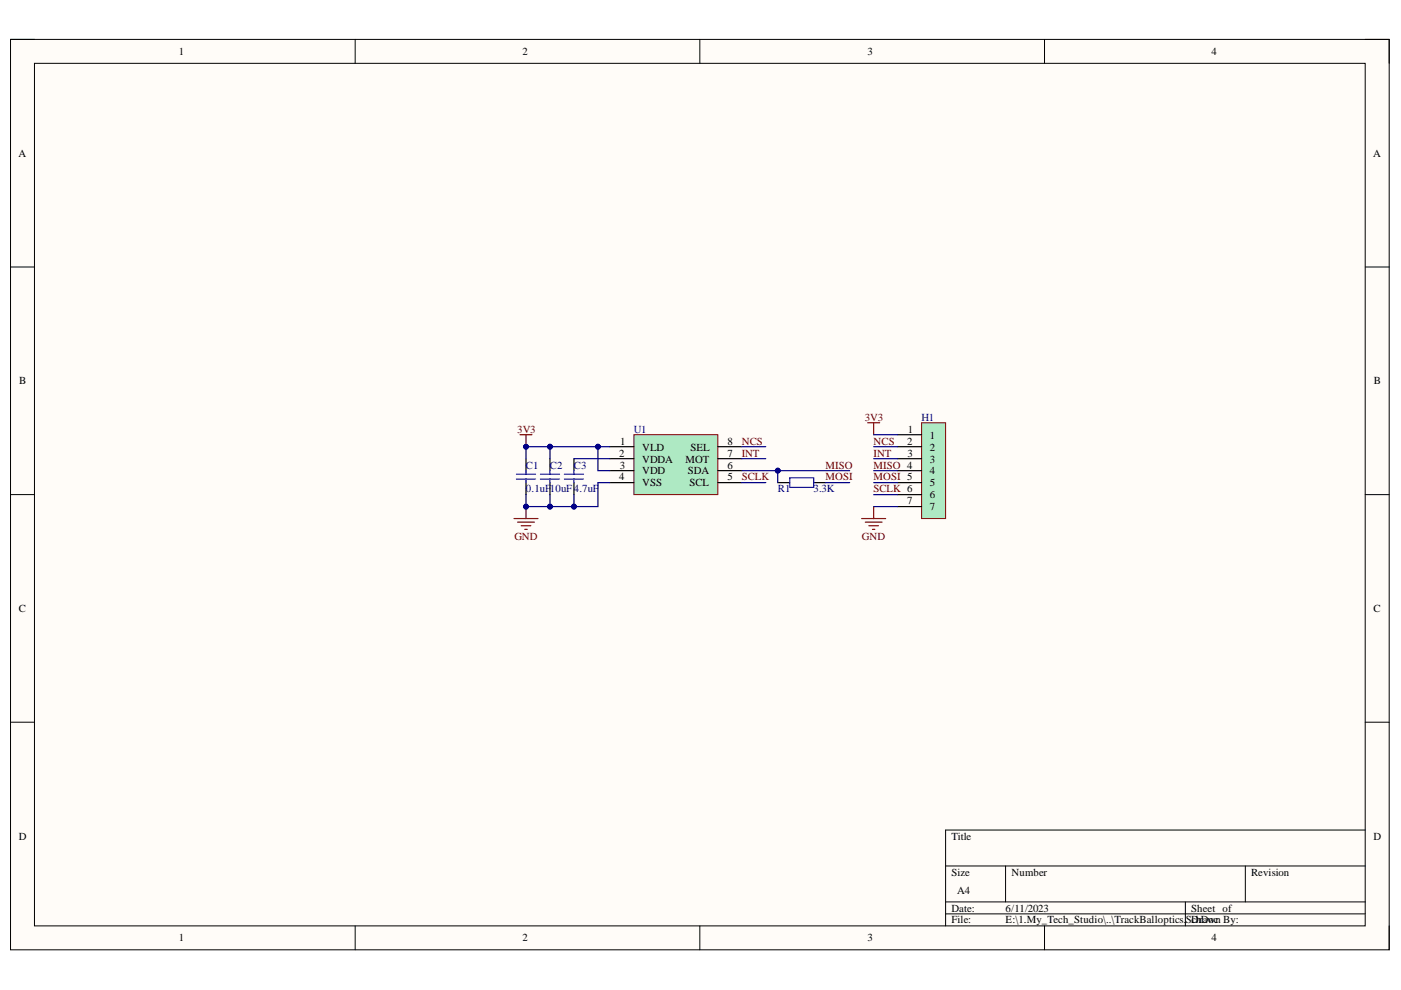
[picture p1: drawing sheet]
# Altium project TrackBalloptics.PrjPcb
1 sheet, 6 parts. Net scope: global (net labels, ports and power ports of the same name join across sheets).
Board file: TrackBalloptics.PcbDoc

## Sheet TrackBalloptics.SchDoc
size A4; SheetNumber: 1; SheetTotal: 1

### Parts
C1  0.1uF  [0603]
C2  10uF  [0603]
C3  4.7uF  [0603]
H1  SH1.25mm_7P  [SH1.25MM_7P]  (value not drawn)
R1  3.3K  [R_0603]
U1  Optical Tracking Miniature Chip  [PAT9125EL]  (value not drawn)

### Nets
3V3: C1.2 C2.2 H1.1 U1.1(VLD) U1.3(VDD)
GND: C1.1 C2.1 C3.1 H1.7 U1.4(VSS)
INT: H1.3 U1.7(MOT)
MISO: H1.4 R1.1 U1.6(SDA)
MOSI: H1.5 R1.2
NCS: H1.2 U1.8(SEL)
SCLK: H1.6 U1.5(SCL)
NetC3_2: C3.2 U1.2(VDDA)
